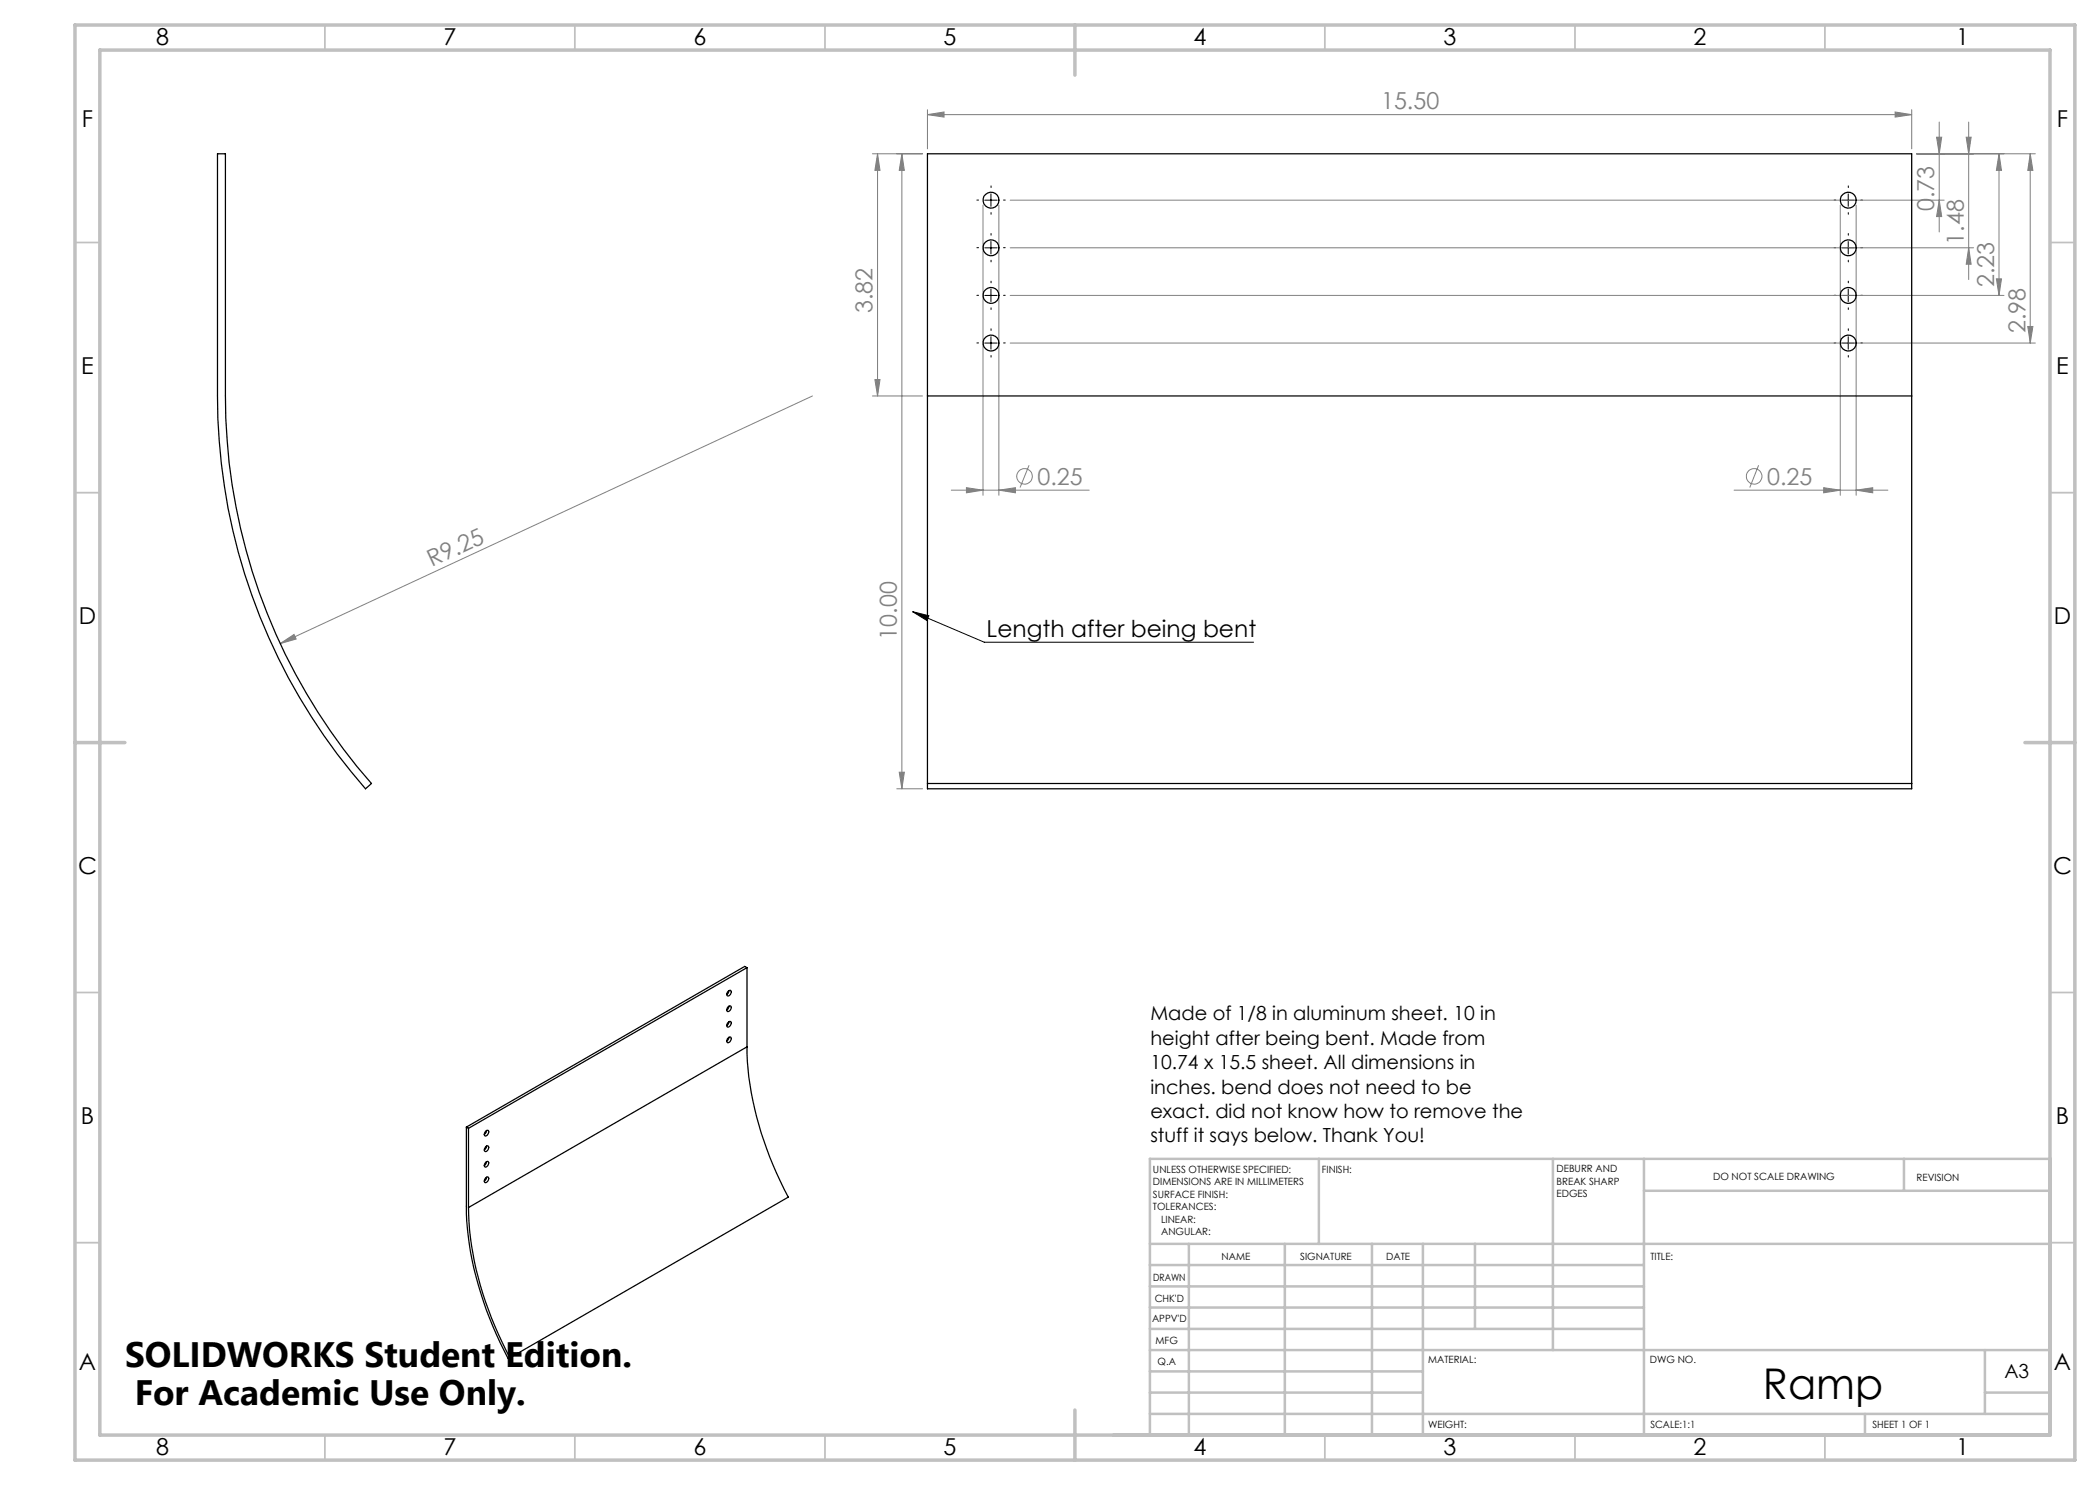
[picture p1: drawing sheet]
<svg xmlns="http://www.w3.org/2000/svg" width="420mm" height="297mm" viewBox="0 0 420 297" stroke-linecap="round" stroke-linejoin="round" font-family="sans-serif">
<g fill="none" stroke="#808080" stroke-width=".2">
<path d="M174.5 30.8h10M175.5 30.8l.5 3.3h-1zM175.5 30.8v48.4M180.4 30.8v127M180.4 30.8l.5 3.3h-1.1zM185.5 22.9l3.3-.5v1zM185.5 21.9v7.9M185.5 22.9h196.8M379 22.4l3.3 .5-3.3 .5zM382.3 21.9v7.9M383.3 30.8h23.8M387.3 27.4h1l-.5 3.4z"/>
<path d="M387.8 24.4v22M393.2 27.4h1l-.5 3.4zM393.7 24.4v31.5M399.8 30.8v28.3M399.8 30.8l.5 3.3h-1zM406 30.8v37.8M406 30.8l.6 3.3h-1zM196.6 41v58.1M199.8 41v58.1M202 40h186.8M202 49.6h192.7M202 59.1h198.8"/>
<path d="M368.1 41v58.1M371.2 41v58.1M387.8 40l.5 3.3h-1zM393.7 49.6l.5 3.2h-1zM399.3 55.8h1l-.5 3.3zM162.5 79.2l-106.5 49.5M174.5 79.2h10M175 75.9h1l-.5 3.3zM202 68.6h205.1M405.6 65.3h1l-.6 3.3zM190.3 98h27.5M193.3 97.5l3.3 .5-3.3 .6z"/>
<path d="M199.8 98l3.3-.5v1.1zM205.8 93.1l-1.8 4.4M346.8 98h30.8M351.7 93.1l-1.7 4.4M364.7 97.5l3.4 .5-3.4 .6zM371.2 98l3.3-.5v1.1zM56 128.7l2.8-1.8 .4 .9zM179.4 157.8h5.1M179.8 154.4h1.1l-.5 3.4z"/>
<circle cx="204.9" cy="95.3" r="1.55"/>
<circle cx="350.8" cy="95.3" r="1.55"/>
</g>
<g fill="none" stroke="#000" stroke-width=".2">
<path d="M198.2 38.8v2.5M369.6 38.8v2.5M197 49.6h2.4M197 59.1h2.4M197 40h2.4M198.2 48.3v2.5M198.2 57.8v2.5M368.4 49.6h2.5M368.4 59.1h2.5M368.4 40h2.5M369.6 48.3v2.5M369.6 57.8v2.5"/>
<path d="M197 68.6h2.4M198.2 67.3v2.5M368.4 68.6h2.5M369.6 67.3v2.5M182.5 122.3l14.3 6.1h53.9M182.5 122.3l3.3 .9-.4 .9z"/>
</g>
<g fill="none" stroke="#000" stroke-width=".2" stroke-dasharray="15.2 1.3 1.3 1.3">
<path d="M198.2 37.5v-.3M369.7 37.5v-.3M195.7 49.5h-.3M195.7 59.1h-.3M195.7 40h-.3M198.2 47v-.3M198.2 52v.4M198.2 56.6v-.4M198.2 42.5v.4M200.7 49.5h.3M200.7 59.1h.3M200.7 40h.3"/>
<path d="M367.2 40h-.4M367.2 49.5h-.4M367.2 59.1h-.4M369.7 42.5v.4M369.7 47v-.3M369.7 52v.4M369.7 56.6v-.4M372.2 40h.3M372.2 49.5h.3M372.2 59.1h.3M195.7 68.6h-.3M198.2 61.6v.3"/>
<path d="M198.2 66.1v-.3M198.2 71.1v.3M200.7 68.6h.3M367.2 68.6h-.4M369.7 61.6v.3M369.7 66.1v-.3M369.7 71.1v.3M372.2 68.6h.3"/>
</g>
<g fill="none" stroke="#c0c0c0" stroke-width=".35">
<path d="M65 5v5M115 5v5M165 5v5M265 5v5M315 5v5M365 5v5M15 48.5h5M410 48.5h5M15 98.5h5M410 98.5h5M15 198.5h5M410 198.5h5"/>
<path d="M15 248.5h5M410 248.5h5M65 287v5M115 287v5M165 287v5M265 287v5M315 287v5M365 287v5"/>
</g>
<g fill="none" stroke="#c0c0c0" stroke-width=".5">
<path d="M263.8 231.8v17M310.6 231.8v38.2M328.8 231.8v55.2M328.8 238.2h81.2M380.8 231.8v6.4M410 231.8h-180v55.2M230 248.8h180M230 257.3h98.8M230 253h98.8M237.8 248.8v38.2M257 248.8v38.2M274.4 248.8v38.2"/>
<path d="M284.6 248.8v38.2M295 248.8v17M230 265.8h98.8M230 261.5h98.8M230 278.5h54.6M230 274.3h54.6M230 270h180M397 278.5h13M397 270v12.8M230 282.8h180M373 282.8v4.2"/>
</g>
<path d="M15 5h400v287h-400zM20 10h390v277h-390zM215 5v10M15 148.5h10M405 148.5h10M215 282v10" fill="none" stroke="#c0c0c0" stroke-width=".7"/>
<path d="M182.5 122.3l3.3 .9-.4 .9z" fill="#000"/>
<g fill="#808080">
<path d="M56 128.7l2.8-1.8 .4 .9z"/>
<path d="M193.3 97.5l3.3 .5-3.3 .6zM199.8 98l3.3-.5v1.1zM364.7 97.5l3.4 .5-3.4 .6zM371.2 98l3.3-.5v1.1z"/>
<path d="M387.3 27.4h1l-.5 3.4zM387.8 40l.5 3.3h-1zM393.2 27.4h1l-.5 3.4zM393.7 49.6l.5 3.2h-1zM399.8 30.8l.5 3.3h-1zM399.3 55.8h1l-.5 3.3zM406 30.8l.6 3.3h-1zM405.6 65.3h1l-.6 3.3zM180.4 30.8l.5 3.3h-1.1zM179.8 154.4h1.1l-.5 3.4zM175.5 30.8l.5 3.3h-1zM175 75.9h1l-.5 3.3z"/>
<path d="M185.5 22.9l3.3-.5v1zM379 22.4l3.3 .5-3.3 .5z"/>
</g>
<g fill="none" stroke="#000" stroke-width=".25">
<path d="M43.5 30.8h1.6v48.4a117.3 117.3 0 0 0 29.2 77.5l-1.2 1.1a119.1 119.1 0 0 1-29.6-78.6zM185.5 79.2v77.5M185.5 79.2v-48.4h196.8v48.4M185.5 79.2h196.8M382.3 79.2v77.5M185.5 156.7h196.8M185.5 156.7v1.1h196.8v-1.1M145.6 198.3l.4-.3a.65 .65 0 0 1 .1 .8 .65 .65 0 0 1-.7 .3l-.1-.3zM145.8 198.1l-.1 .4-.4 .4M149.4 193.5l-55.7 32.2M149.4 193.5v15.9M149.4 193.5l-.5-.2-55.6 32.1"/>
<path d="M145.6 201.4a.37 .37 0 0 1 .6-.1 .37 .37 0 0 1 0 .6l-.4 .4h-.3l-.2-.4zM145.6 204.5l.3-.2a.51 .51 0 0 1 .4 .5 .51 .51 0 0 1-.4 .5l-.4 .1-.2-.2zM145.6 207.6l.4-.2a.65 .65 0 0 1 .1 .8 .65 .65 0 0 1-.7 .3l-.1-.4zM145.8 201.2l-.1 .4-.4 .4M145.8 204.3l-.1 .4-.4 .4M145.8 207.5l-.5 .7M149.4 209.4a65.7 65.7 0 0 0 8.3 30l-55.7 32.2M149.4 209.4l-55.7 32.1M93.3 225.4v15.8a67.2 67.2 0 0 0 8.3 30.5l.4-.1M93.3 225.4l.4 .3M93.7 225.7v15.8M97.1 229.4l.3-.2a.53 .53 0 0 1 .4 .5 .53 .53 0 0 1-.4 .5l-.3 .1-.2-.1v-.5z"/>
<path d="M97.1 232.5l.4-.2a.65 .65 0 0 1 .1 .7 .65 .65 0 0 1-.7 .3v-.5zM97.1 235.6l.4-.2a.65 .65 0 0 1 .1 .7 .65 .65 0 0 1-.7 .3v-.5zM97.1 226.3l.4-.2a.65 .65 0 0 1 .1 .7 .65 .65 0 0 1-.7 .3v-.5zM97.3 226.1l-.1 .4-.4 .4M97.3 229.2l-.1 .4-.4 .4M97.3 232.3l-.1 .4-.4 .4M97.3 235.4l-.1 .4-.4 .4M93.7 241.5a66.4 66.4 0 0 0 8.3 30.1"/>
<circle cx="198.2" cy="59.1" r="1.58"/>
<circle cx="198.2" cy="40" r="1.58"/>
<circle cx="198.2" cy="49.6" r="1.58"/>
<circle cx="369.6" cy="59.1" r="1.58"/>
<circle cx="369.6" cy="49.6" r="1.58"/>
<circle cx="369.6" cy="40" r="1.58"/>
<circle cx="198.2" cy="68.6" r="1.58"/>
<circle cx="369.6" cy="68.6" r="1.58"/>
</g>
<text font-size="8.5" x="352.6" y="279.7">Ramp</text>
<g font-size="7.1">
<text x="25" y="273.3">SOLIDWORKS Student Edition.</text>
<text x="26.9" y="281">For Academic Use Only.</text>
</g>
<g font-size="4.7">
<text x="31.2" y="9">8</text>
<text x="88.7" y="9">7</text>
<text x="138.7" y="9">6</text>
<text x="188.7" y="9">5</text>
<text x="238.7" y="9">4</text>
<text x="288.7" y="9">3</text>
<text x="338.7" y="9">2</text>
<text x="391.2" y="9">1</text>
<text x="16.4" y="25.5">F</text>
<text x="411.4" y="25.5">F</text>
<text x="16.3" y="74.7">E</text>
<text x="411.2" y="74.7">E</text>
<text x="15.8" y="124.7">D</text>
<text x="410.8" y="124.7">D</text>
<text x="197.3" y="127.4">Length after being bent</text>
<text x="15.6" y="174.7">C</text>
<text x="410.6" y="174.8">C</text>
<text x="16.2" y="224.7">B</text>
<text x="411.2" y="224.7">B</text>
<text x="15.8" y="274">A</text>
<text x="410.8" y="274">A</text>
<text x="31.2" y="291">8</text>
<text x="88.7" y="291">7</text>
<text x="138.7" y="291">6</text>
<text x="188.7" y="291">5</text>
<text x="238.7" y="291">4</text>
<text x="288.7" y="291">3</text>
<text x="338.7" y="291">2</text>
<text x="391.2" y="291">1</text>
</g>
<g font-size="4.7" fill="#808080">
<text x="276.2" y="21.9">15.50</text>
<text x="386.8" y="42.2" transform="rotate(-90 386.8 42.2)">0.73</text>
<text x="392.7" y="48.9" transform="rotate(-90 392.7 48.9)">1.48</text>
<text x="398.8" y="57.4" transform="rotate(-90 398.8 57.4)">2.23</text>
<text x="174.5" y="62.7" transform="rotate(-90 174.5 62.7)">3.82</text>
<text x="405.1" y="66.7" transform="rotate(-90 405.1 66.7)">2.98</text>
<text x="207.5" y="97">0.25</text>
<text x="353.4" y="97">0.25</text>
<text x="86.4" y="113.5" transform="rotate(-25 86.4 113.5)">R9.25</text>
<text x="179.4" y="127.9" transform="rotate(-90 179.4 127.9)">10.00</text>
</g>
<g font-size="3.9">
<text x="230.1" y="204.1">Made of 1/8 in aluminum sheet. 10 in</text>
<text x="230.1" y="209">height after being bent. Made from</text>
<text x="230.1" y="213.8">10.74 x 15.5 sheet. All dimensions in</text>
<text x="230.1" y="218.7">inches. bend does not need to be</text>
<text x="230.1" y="223.6">exact. did not know how to remove the</text>
<text x="230.1" y="228.5">stuff it says below. Thank You!</text>
<text x="400.9" y="275.5">A3</text>
</g>
<g font-size="2">
<text x="230.6" y="234.6">UNLESS OTHERWISE SPECIFIED:</text>
<text x="230.6" y="237.1">DIMENSIONS ARE IN MILLIMETERS</text>
<text x="230.6" y="239.6">SURFACE FINISH:</text>
<text x="264.4" y="234.6">FINISH:</text>
<text x="311.3" y="234.5">DEBURR AND</text>
<text x="311.3" y="237">BREAK SHARP</text>
<text x="311.3" y="239.5">EDGES</text>
<text x="342.6" y="236">DO NOT SCALE DRAWING</text>
<text x="383.3" y="236.2">REVISION</text>
<text x="230.6" y="242.1">TOLERANCES:</text>
<text x="232.2" y="244.6">LINEAR:</text>
<text x="232.2" y="247.1">ANGULAR:</text>
<text x="244.3" y="252">NAME</text>
<text x="260" y="251.9">SIGNATURE</text>
<text x="277.2" y="251.9">DATE</text>
<text x="330.1" y="251.9">TITLE:</text>
<text x="230.6" y="256.1">DRAWN</text>
<text x="230.9" y="260.3">CHK'D</text>
<text x="230.4" y="264.4">APPV'D</text>
<text x="231.1" y="268.8">MFG</text>
<text x="231.5" y="273">Q.A</text>
<text x="285.6" y="272.5">MATERIAL:</text>
<text x="330" y="272.5">DWG NO.</text>
<text x="285.6" y="285.5">WEIGHT:</text>
<text x="330.1" y="285.6">SCALE:1:1</text>
<text x="374.5" y="285.6">SHEET 1 OF 1</text>
</g>
</svg>
